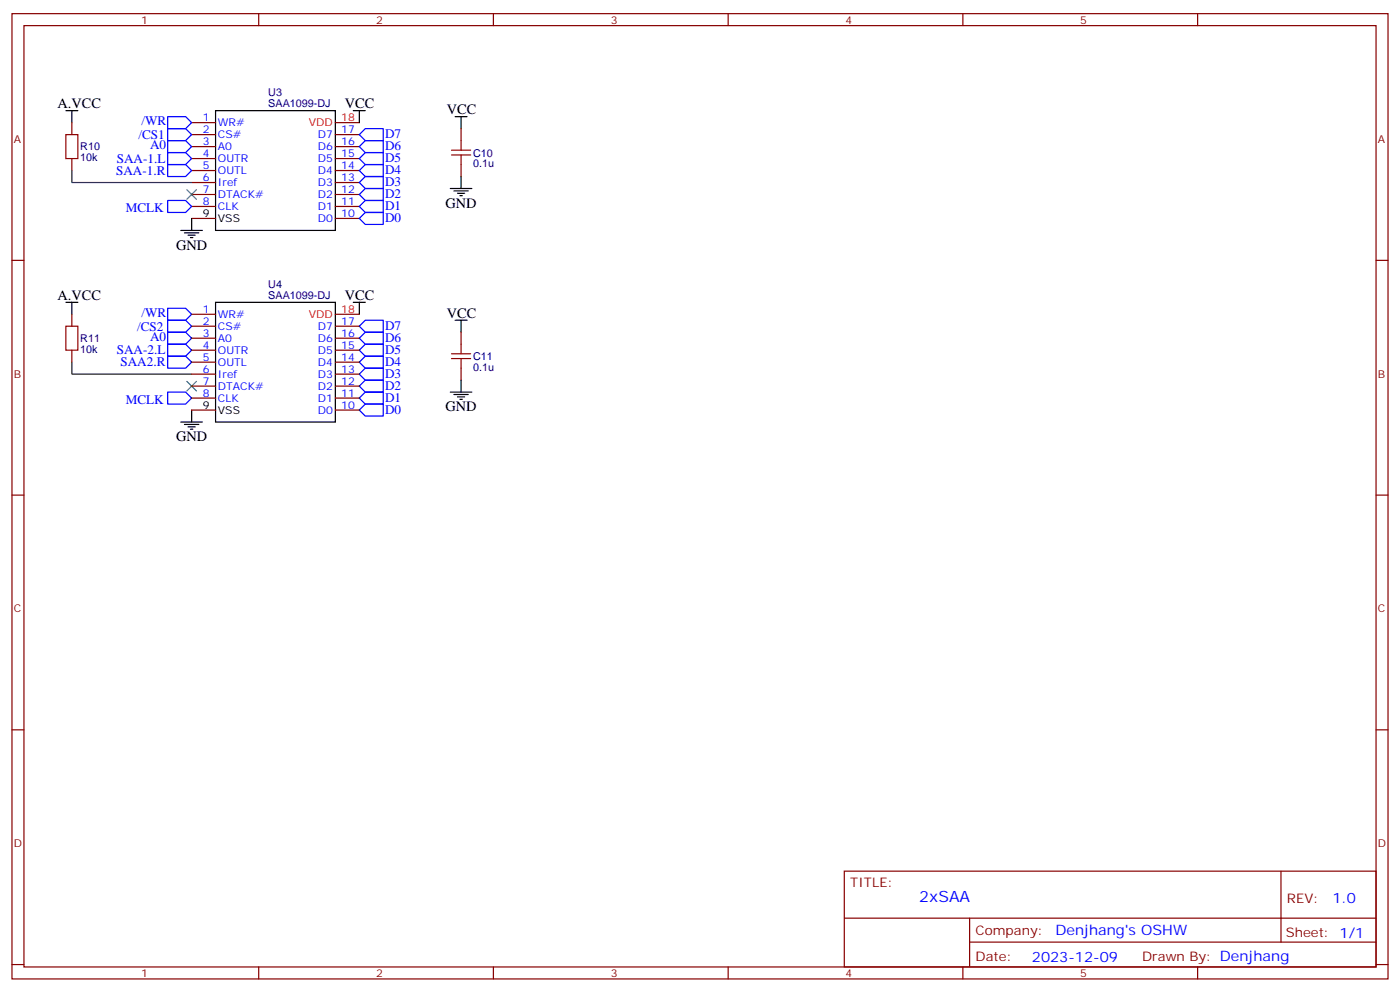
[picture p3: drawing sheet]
<svg xmlns="http://www.w3.org/2000/svg" width="412mm" height="292mm" viewBox="0 0 412 292" stroke-linecap="round" stroke-linejoin="round" font-family="sans-serif">
<g fill="none" stroke="#870000" stroke-width=".35">
<path d="M3.5 4h405.4v284.4h-405.4zM7.1 7.5h398.2v277.3h-398.2zM76.2 4v3.5M145.3 4v3.5M214.5 4v3.5M283.6 4v3.5M352.8 4v3.5M21.2 36.1v3.6M56.4 36.1h7.1M56.4 39.7h7.1M98.8 36.1h7M98.8 39.7h7"/>
<path d="M135.8 37.9v3.5M21.2 46.7v3.5M56.4 43.2h7.1M56.4 46.7h7.1M56.4 50.2h7.1M56.4 53.8h7.1M56.4 57.3h7.1M98.8 43.2h7M98.8 46.7h7M98.8 50.2h7M98.8 53.8h7M98.8 57.3h7"/>
<path d="M135.8 48.5v3.5M3.5 76.7h3.6M56.4 60.8h7.1M56.4 64.3h7.1M98.8 60.8h7M98.8 64.3h7M405.3 76.7h3.6M21.2 92.6v3.5M56.4 92.6h7.1M56.4 96.1h7.1M56.4 99.6h7.1M98.8 92.6h7"/>
<path d="M98.8 96.1h7M98.8 99.6h7M135.8 97.9v3.5M21.2 103.2v3.5M56.4 103.2h7.1M56.4 106.7h7.1M56.4 110.2h7.1M56.4 113.7h7.1M56.4 117.3h7.1M98.8 103.2h7M98.8 106.7h7M98.8 110.2h7"/>
<path d="M98.8 113.7h7M98.8 117.3h7M135.8 108.4v3.6M56.4 120.8h7.1M98.8 120.8h7M3.5 145.8h3.6M405.3 145.8h3.6M3.5 215h3.6M405.3 215h3.6M248.7 256.6h156.6v28.2h-156.6zM377.3 256.6v20.9M248.7 270.5h156.5"/>
<path d="M285.6 277.5h119.6M285.6 270.5v14.1M3.5 284.1h3.6M76.2 284.8v3.6M145.3 284.8v3.6M214.5 284.8v3.6M283.6 284.8v3.6M352.8 284.8v3.6M405.3 284.1h3.6"/>
</g>
<g fill="none" stroke="#000" stroke-width=".35">
<path d="M19.4 32.6h3.5M21.2 32.6v3.5M63.5 32.6h35.3v35.3h-35.3zM104.1 32.6h3.5M105.8 32.6v3.5M134.1 34.4h3.5M135.8 34.4v3.5M132.6 55.5h6.4M133.7 56.2h4.2M134.8 56.9h2.1M135.5 57.6h.7M135.8 52v3.5"/>
<path d="M53.3 67.9h6.3M54.3 68.6h4.3M55.4 69.3h2.1M56.1 70h.7M56.4 64.3v3.6M19.4 89h3.5M21.2 89v3.6M63.5 89h35.3v35.3h-35.3zM104.1 89h3.5M105.8 89v3.6M134.1 94.3h3.5M135.8 94.3v3.6"/>
<path d="M132.6 115.5h6.4M133.7 116.2h4.2M134.8 116.9h2.1M135.5 117.6h.7M135.8 112v3.5M53.3 124.3h6.3M54.3 125h4.3M55.4 125.7h2.1M56.1 126.4h.7M56.4 120.8v3.5"/>
</g>
<g fill="none" stroke="#00f" stroke-width=".35">
<path d="M49.4 37.9h5.3l1.7 1.8-1.7 1.7h-5.3zM49.4 34.4h5.3l1.7 1.7-1.7 1.8h-5.3zM105.8 39.7l1.8-1.8h5.3v3.5h-5.3zM49.4 41.4h5.3l1.7 1.8-1.7 1.7h-5.3zM49.4 59.1h5.3l1.7 1.7-1.7 1.8h-5.3zM49.4 44.9h5.3l1.7 1.8-1.7 1.8h-5.3zM49.4 48.5h5.3l1.7 1.7-1.7 1.8h-5.3zM105.8 57.3l1.8-1.8h5.3v3.6h-5.3zM105.8 53.8l1.8-1.8h5.3v3.5h-5.3zM105.8 50.2l1.8-1.7h5.3v3.5h-5.3zM105.8 43.2l1.8-1.8h5.3v3.5h-5.3zM107.6 44.9h5.3v3.6h-5.3l-1.8-1.8z"/>
<path d="M105.8 64.3l1.8-1.7h5.3v3.5h-5.3zM105.8 60.8l1.8-1.7h5.3v3.5h-5.3zM49.4 90.8h5.3l1.7 1.8-1.7 1.7h-5.3zM49.4 94.3h5.3l1.7 1.8-1.7 1.8h-5.3zM49.4 97.9h5.3l1.7 1.7-1.7 1.8h-5.3zM105.8 96.1l1.8-1.8h5.3v3.6h-5.3zM105.8 99.6l1.8-1.7h5.3v3.5h-5.3zM49.4 104.9h5.3l1.7 1.8-1.7 1.7h-5.3zM49.4 101.4h5.3l1.7 1.8-1.7 1.7h-5.3zM49.4 115.5h5.3l1.7 1.8-1.7 1.7h-5.3zM105.8 103.2l1.8-1.8h5.3v3.5h-5.3zM105.8 106.7l1.8-1.8h5.3v3.5h-5.3z"/>
<path d="M105.8 110.2l1.8-1.8h5.3v3.6h-5.3zM105.8 113.7l1.8-1.7h5.3v3.5h-5.3zM105.8 117.3l1.8-1.8h5.3v3.5h-5.3zM105.8 120.8l1.8-1.8h5.3v3.6h-5.3z"/>
</g>
<path d="M19.4 39.7h3.5v7h-3.5zM133 45.6h5.6M133 44.2h5.6M135.8 41.4v2.8M135.8 45.6v2.9M19.4 96.1h3.5v7.1h-3.5zM133 105.6h5.6M133 104.2h5.6M135.8 101.4v2.8M135.8 105.6v2.8" fill="none" stroke="#a10000" stroke-width=".35"/>
<path d="M21.2 50.2v3.6h35.2M21.2 106.7v3.5h35.2" fill="none" stroke="#008700" stroke-width=".35"/>
<path d="M55 55.9l2.9 2.8M57.9 55.9l-2.9 2.8M55 112.3l2.9 2.8M57.9 112.3l-2.9 2.8" fill="none" stroke="#3c3" stroke-width=".35"/>
<text font-size="4.6" fill="#00f" x="270.8" y="265.6">2xSAA</text>
<g font-size="4.2">
<text x="16.9" y="31.9">A.VCC</text>
<text x="101.6" y="31.9">VCC</text>
<text x="131.6" y="33.7">VCC</text>
<text x="131.2" y="61.2">GND</text>
<text x="51.9" y="73.5">GND</text>
<text x="16.9" y="88.3">A.VCC</text>
<text x="101.6" y="88.3">VCC</text>
<text x="131.6" y="93.6">VCC</text>
<text x="131.2" y="121.1">GND</text>
<text x="51.9" y="130">GND</text>
</g>
<g font-size="4.2" fill="#00f">
<text x="392.5" y="265.9">1.0</text>
<text x="310.9" y="275.4">Denjhang's OSHW</text>
<text x="304" y="283.2">2023-12-09</text>
</g>
<g font-size="3.9" fill="#00f">
<text x="40.8" y="40.9">/CS1</text>
<text x="41.7" y="36.8">/WR</text>
<text x="113.4" y="40.7">D7</text>
<text x="34.4" y="47.9">SAA-1.L</text>
<text x="44.2" y="43.9">A0</text>
<text x="113.4" y="47.8">D5</text>
<text x="113.4" y="44.2">D6</text>
<text x="34.2" y="51.5">SAA-1.R</text>
<text x="113.4" y="51.3">D4</text>
<text x="113.4" y="58.3">D2</text>
<text x="113.4" y="54.8">D3</text>
<text x="37" y="62.6">MCLK</text>
<text x="113.4" y="65.4">D0</text>
<text x="113.4" y="61.9">D1</text>
<text x="41.7" y="93.3">/WR</text>
<text x="40.4" y="97.4">/CS2</text>
<text x="44.2" y="100.3">A0</text>
<text x="113.4" y="97.2">D7</text>
<text x="113.4" y="100.7">D6</text>
<text x="34.4" y="104.4">SAA-2.L</text>
<text x="35.5" y="107.9">SAA2.R</text>
<text x="113.4" y="104.2">D5</text>
<text x="113.4" y="107.7">D4</text>
<text x="113.4" y="111.3">D3</text>
<text x="37" y="119">MCLK</text>
<text x="113.4" y="114.8">D2</text>
<text x="113.4" y="118.3">D1</text>
<text x="113.4" y="121.8">D0</text>
</g>
<g font-size="3.9" fill="#800">
<text x="250.5" y="261.2">TITLE:</text>
<text x="379.1" y="265.9">REV:</text>
<text x="287.4" y="275.4">Company:</text>
<text x="378.7" y="276">Sheet: 1/1</text>
<text x="287.4" y="283.1">Date:</text>
<text x="336.4" y="283.2">Drawn By: Denjhang</text>
</g>
<g font-size="3.2" fill="#800">
<text x="41.6" y="7">1</text>
<text x="110.8" y="7">2</text>
<text x="179.9" y="7">3</text>
<text x="249.1" y="7">4</text>
<text x="318.2" y="7">5</text>
<text x="4.1" y="42.1">A</text>
<text x="405.9" y="42.1">A</text>
<text x="4.1" y="111.3">B</text>
<text x="405.9" y="111.3">B</text>
<text x="4.1" y="180.4">C</text>
<text x="405.9" y="180.4">C</text>
<text x="4.1" y="249.6">D</text>
<text x="405.9" y="249.6">D</text>
<text x="41.6" y="287.8">1</text>
<text x="110.8" y="287.8">2</text>
<text x="179.9" y="287.8">3</text>
<text x="249.1" y="287.8">4</text>
<text x="318.2" y="287.8">5</text>
</g>
<g font-size="3.2" fill="#000080">
<text x="79" y="28.4">U3</text>
<text x="79" y="31.5">SAA1099-DJ</text>
<text x="23.6" y="47.5">10k</text>
<text x="23.6" y="44.3">R10</text>
<text x="139.4" y="46.1">C10</text>
<text x="139.3" y="49.2">0.1u</text>
<text x="79" y="88">SAA1099-DJ</text>
<text x="79" y="84.8">U4</text>
<text x="23.6" y="100.8">R11</text>
<text x="23.6" y="103.9">10k</text>
<text x="139.4" y="106.1">C11</text>
<text x="139.3" y="109.2">0.1u</text>
</g>
<g font-size="3.2" fill="#00f">
<text x="59.7" y="35.8">1</text>
<text x="59.7" y="39.3">2</text>
<text x="64.2" y="37.2">WR#</text>
<text x="64.2" y="40.7">CS#</text>
<text x="93.6" y="40.7">D7</text>
<text x="100.5" y="39.3">17</text>
<text x="59.7" y="42.8">3</text>
<text x="59.7" y="46.4">4</text>
<text x="64.2" y="44.2">A0</text>
<text x="64.2" y="47.8">OUTR</text>
<text x="93.6" y="47.8">D5</text>
<text x="93.6" y="44.2">D6</text>
<text x="100.5" y="46.4">15</text>
<text x="100.5" y="42.8">16</text>
<text x="59.7" y="49.9">5</text>
<text x="59.7" y="53.4">6</text>
<text x="64.2" y="51.3">OUTL</text>
<text x="93.6" y="51.3">D4</text>
<text x="100.5" y="53.4">13</text>
<text x="100.5" y="49.9">14</text>
<text x="59.7" y="56.9">7</text>
<text x="64.2" y="54.8">Iref</text>
<text x="64.2" y="58.3">DTACK#</text>
<text x="93.6" y="58.3">D2</text>
<text x="93.6" y="54.8">D3</text>
<text x="100.5" y="56.9">12</text>
<text x="59.7" y="60.5">8</text>
<text x="64.2" y="61.9">CLK</text>
<text x="93.6" y="65.4">D0</text>
<text x="93.6" y="61.9">D1</text>
<text x="100.5" y="64">10</text>
<text x="100.5" y="60.5">11</text>
<text x="59.7" y="92.2">1</text>
<text x="59.7" y="95.7">2</text>
<text x="64.2" y="93.6">WR#</text>
<text x="100.5" y="95.7">17</text>
<text x="59.7" y="99.3">3</text>
<text x="64.2" y="97.2">CS#</text>
<text x="64.2" y="100.7">A0</text>
<text x="93.6" y="100.7">D6</text>
<text x="93.6" y="97.2">D7</text>
<text x="100.5" y="99.3">16</text>
<text x="59.7" y="102.8">4</text>
<text x="59.7" y="106.3">5</text>
<text x="64.2" y="104.2">OUTR</text>
<text x="64.2" y="107.7">OUTL</text>
<text x="93.6" y="107.7">D4</text>
<text x="93.6" y="104.2">D5</text>
<text x="100.5" y="106.3">14</text>
<text x="100.5" y="102.8">15</text>
<text x="59.7" y="109.9">6</text>
<text x="59.7" y="113.4">7</text>
<text x="64.2" y="111.3">Iref</text>
<text x="93.6" y="111.3">D3</text>
<text x="100.5" y="113.4">12</text>
<text x="100.5" y="109.9">13</text>
<text x="59.7" y="116.9">8</text>
<text x="64.2" y="114.8">DTACK#</text>
<text x="64.2" y="118.3">CLK</text>
<text x="93.6" y="118.3">D1</text>
<text x="93.6" y="114.8">D2</text>
<text x="100.5" y="116.9">11</text>
<text x="93.6" y="121.8">D0</text>
<text x="100.5" y="120.4">10</text>
</g>
<g font-size="3.2" fill="#f00">
<text x="100.5" y="35.8">18</text>
<text x="91" y="37.2">VDD</text>
<text x="91" y="93.6">VDD</text>
<text x="100.5" y="92.2">18</text>
</g>
<g font-size="3.2">
<text x="59.7" y="64">9</text>
<text x="64.2" y="65.4">VSS</text>
<text x="59.7" y="120.4">9</text>
<text x="64.2" y="121.8">VSS</text>
</g>
</svg>
